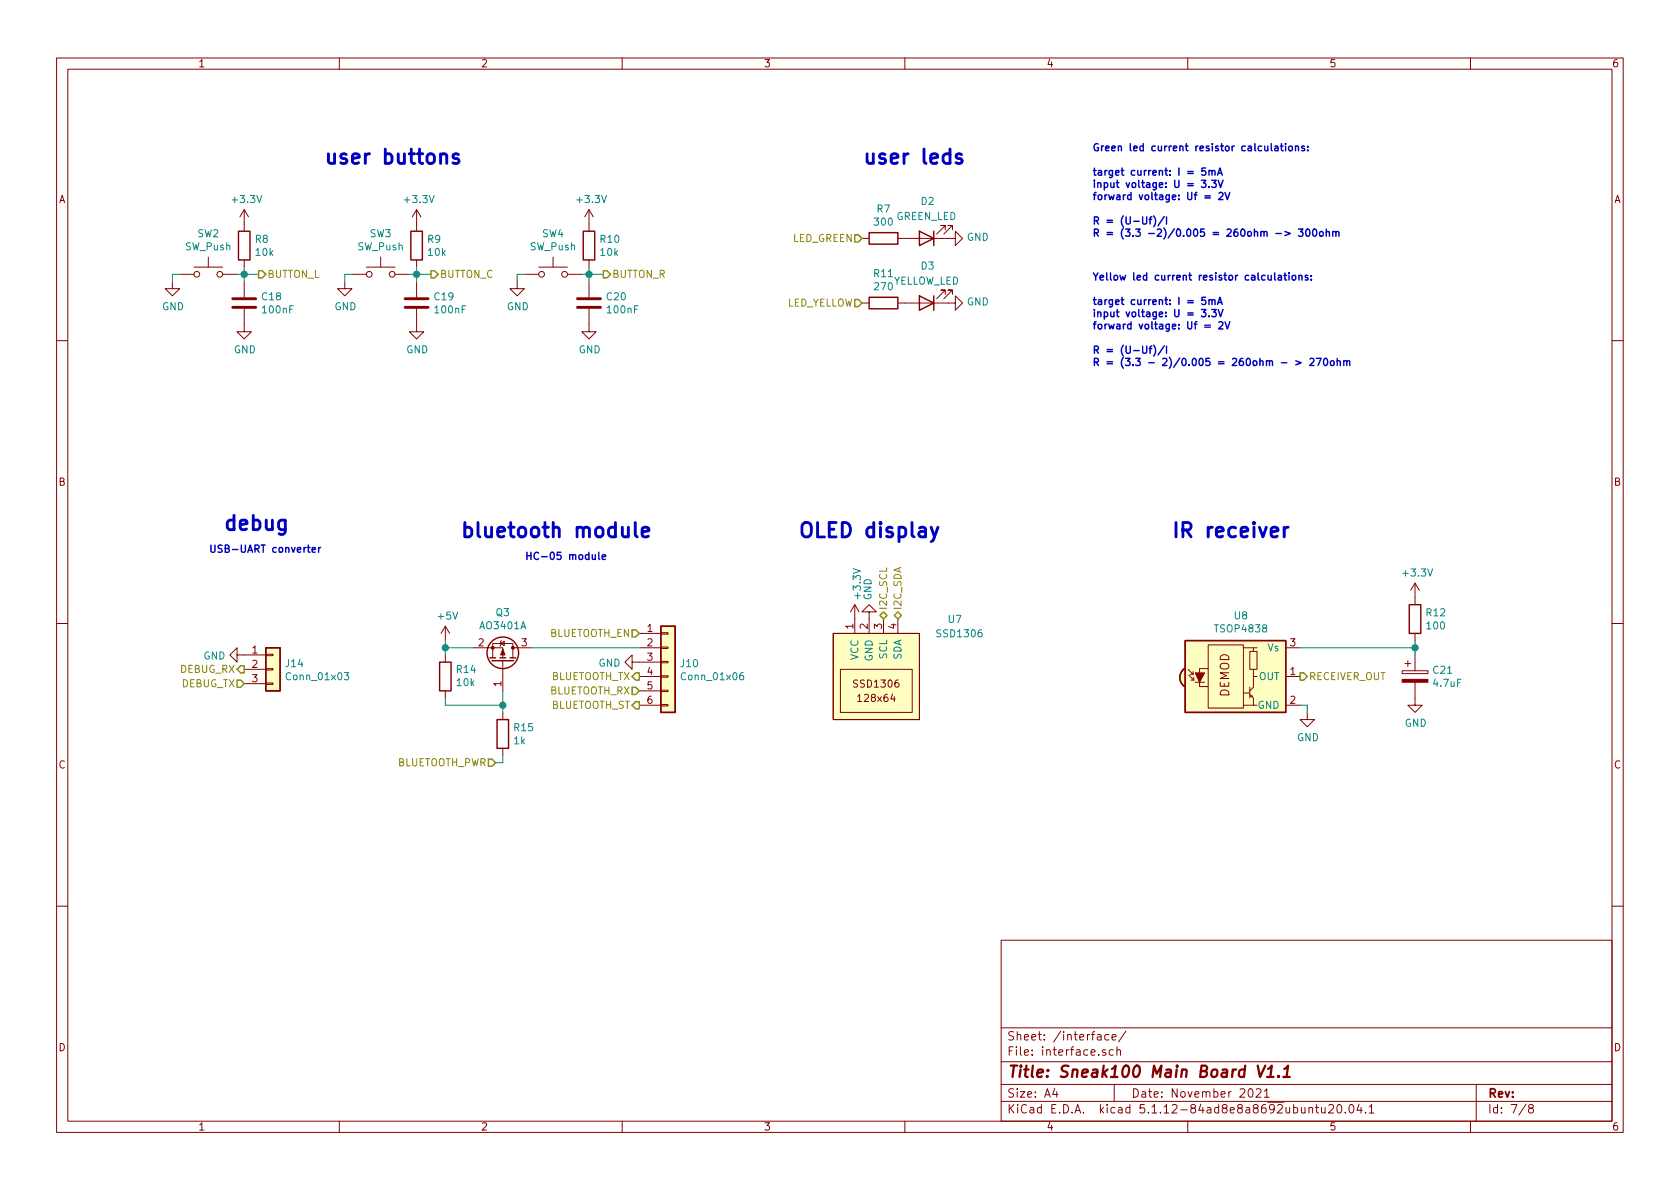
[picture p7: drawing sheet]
EESchema Schematic File Version 4
EELAYER 30 0
EELAYER END
$Descr A4 11693 8268
encoding utf-8
Sheet 7 8
Title "Sneak100 Main Board V1.1"
Date "November 2021"
Rev ""
Comp ""
Comment1 ""
Comment2 ""
Comment3 ""
Comment4 ""
$EndDescr
$Comp
L Switch:SW_Push SW2
U 1 1
P 1450 1900
F 0 "SW2" H 1450 2185 50  0000 C CNN
F 1 "SW_Push" H 1450 2094 50  0000 C CNN
F 2 "Button_Switch_SMD:SW_Push_1P1T_NO_6x6mm_H9.5mm" H 1450 2100 50  0001 C CNN
F 3 "~" H 1450 2100 50  0001 C CNN
	1    1450 1900
	1    0    0    -1  
$EndComp
$Comp
L Device:R R8
U 1 1
P 1700 1700
F 0 "R8" H 1770 1746 50  0000 L CNN
F 1 "10k" H 1770 1655 50  0000 L CNN
F 2 "Resistor_SMD:R_0603_1608Metric" V 1630 1700 50  0001 C CNN
F 3 "~" H 1700 1700 50  0001 C CNN
	1    1700 1700
	1    0    0    -1  
$EndComp
$Comp
L power:+3.3V #PWR061
U 1 1
P 1700 1550
F 0 "#PWR061" H 1700 1400 50  0001 C CNN
F 1 "+3.3V" H 1715 1723 50  0000 C CNN
F 2 "" H 1700 1550 50  0001 C CNN
F 3 "" H 1700 1550 50  0001 C CNN
	1    1700 1550
	1    0    0    -1  
$EndComp
$Comp
L power:GND #PWR065
U 1 1
P 1200 1950
F 0 "#PWR065" H 1200 1700 50  0001 C CNN
F 1 "GND" H 1205 1777 50  0000 C CNN
F 2 "" H 1200 1950 50  0001 C CNN
F 3 "" H 1200 1950 50  0001 C CNN
	1    1200 1950
	1    0    0    -1  
$EndComp
$Comp
L Device:C C18
U 1 1
P 1700 2100
F 0 "C18" H 1815 2146 50  0000 L CNN
F 1 "100nF" H 1815 2055 50  0000 L CNN
F 2 "Capacitor_SMD:C_0603_1608Metric" H 1738 1950 50  0001 C CNN
F 3 "~" H 1700 2100 50  0001 C CNN
	1    1700 2100
	1    0    0    -1  
$EndComp
$Comp
L power:GND #PWR069
U 1 1
P 1700 2250
F 0 "#PWR069" H 1700 2000 50  0001 C CNN
F 1 "GND" H 1705 2077 50  0000 C CNN
F 2 "" H 1700 2250 50  0001 C CNN
F 3 "" H 1700 2250 50  0001 C CNN
	1    1700 2250
	1    0    0    -1  
$EndComp
Wire Wire Line
	1250 1900 1200 1900
Wire Wire Line
	1200 1900 1200 1950
Wire Wire Line
	1650 1900 1700 1900
Wire Wire Line
	1700 1900 1700 1950
Wire Wire Line
	1700 1900 1700 1850
Connection ~ 1700 1900
Wire Wire Line
	1700 1900 1800 1900
Text HLabel 1800 1900 2    50   Output ~ 0
BUTTON_L
$Comp
L Device:LED D2
U 1 1
P 6450 1650
F 0 "D2" H 6443 1395 50  0000 C CNN
F 1 "GREEN_LED" H 6450 1500 50  0000 C CNN
F 2 "LED_SMD:LED_0603_1608Metric" H 6450 1650 50  0001 C CNN
F 3 "~" H 6450 1650 50  0001 C CNN
	1    6450 1650
	-1   0    0    1   
$EndComp
$Comp
L Device:R R7
U 1 1
P 6150 1650
F 0 "R7" V 5943 1650 50  0000 C CNN
F 1 "300" V 6034 1650 50  0000 C CNN
F 2 "Resistor_SMD:R_0603_1608Metric" V 6080 1650 50  0001 C CNN
F 3 "~" H 6150 1650 50  0001 C CNN
	1    6150 1650
	0    1    1    0   
$EndComp
$Comp
L power:GND #PWR064
U 1 1
P 6600 1650
F 0 "#PWR064" H 6600 1400 50  0001 C CNN
F 1 "GND" V 6605 1522 50  0000 R CNN
F 2 "" H 6600 1650 50  0001 C CNN
F 3 "" H 6600 1650 50  0001 C CNN
	1    6600 1650
	0    -1   -1   0   
$EndComp
Text HLabel 6000 1650 0    50   Input ~ 0
LED_GREEN
Text Notes 7600 1650 0    50   ~ 10
Green led current resistor calculations:\n\ntarget current: I = 5mA\ninput voltage: U = 3.3V\nforward voltage: Uf = 2V\n\nR = (U-Uf)/I\nR = (3.3 -2)/0.005 = 260ohm -> 300ohm
Text Notes 2250 1150 0    100  ~ 20
user buttons
Text Notes 6000 1150 0    100  ~ 20
user leds
Text Notes 3200 3750 0    100  ~ 20
bluetooth module
$Comp
L Connector_Generic:Conn_01x06 J10
U 1 1
P 4650 4600
F 0 "J10" H 4730 4592 50  0000 L CNN
F 1 "Conn_01x06" H 4730 4501 50  0000 L CNN
F 2 "Connector_PinSocket_2.54mm:PinSocket_1x06_P2.54mm_Vertical" H 4650 4600 50  0001 C CNN
F 3 "~" H 4650 4600 50  0001 C CNN
	1    4650 4600
	1    0    0    -1  
$EndComp
Text HLabel 4450 4800 0    50   Input ~ 0
BLUETOOTH_RX
Text HLabel 4450 4700 0    50   Output ~ 0
BLUETOOTH_TX
$Comp
L power:GND #PWR076
U 1 1
P 4450 4600
F 0 "#PWR076" H 4450 4350 50  0001 C CNN
F 1 "GND" V 4455 4472 50  0000 R CNN
F 2 "" H 4450 4600 50  0001 C CNN
F 3 "" H 4450 4600 50  0001 C CNN
	1    4450 4600
	0    1    1    0   
$EndComp
Text Notes 5550 3750 0    100  ~ 20
OLED display
Text HLabel 6250 4300 1    50   BiDi ~ 0
I2C_SDA
Text HLabel 6150 4300 1    50   BiDi ~ 0
I2C_SCL
Text Notes 8150 3750 0    100  ~ 20
IR receiver
$Comp
L Sneak100_kicad:TSOP4838 U8
U 1 1
P 8600 4700
F 0 "U8" H 8638 5125 50  0000 C CNN
F 1 "TSOP4838" H 8638 5034 50  0000 C CNN
F 2 "Connector_PinHeader_2.54mm:PinHeader_1x03_P2.54mm_Vertical" H 8600 5050 50  0001 C CNN
F 3 "" H 8600 5050 50  0001 C CNN
	1    8600 4700
	1    0    0    -1  
$EndComp
$Comp
L power:GND #PWR078
U 1 1
P 9100 4950
F 0 "#PWR078" H 9100 4700 50  0001 C CNN
F 1 "GND" H 9105 4777 50  0000 C CNN
F 2 "" H 9100 4950 50  0001 C CNN
F 3 "" H 9100 4950 50  0001 C CNN
	1    9100 4950
	1    0    0    -1  
$EndComp
$Comp
L Device:CP C21
U 1 1
P 9850 4700
F 0 "C21" H 9968 4746 50  0000 L CNN
F 1 "4.7uF" H 9968 4655 50  0000 L CNN
F 2 "Capacitor_Tantalum_SMD:CP_EIA-3216-18_Kemet-A" H 9888 4550 50  0001 C CNN
F 3 "~" H 9850 4700 50  0001 C CNN
	1    9850 4700
	1    0    0    -1  
$EndComp
$Comp
L power:GND #PWR077
U 1 1
P 9850 4850
F 0 "#PWR077" H 9850 4600 50  0001 C CNN
F 1 "GND" H 9855 4677 50  0000 C CNN
F 2 "" H 9850 4850 50  0001 C CNN
F 3 "" H 9850 4850 50  0001 C CNN
	1    9850 4850
	1    0    0    -1  
$EndComp
$Comp
L Device:R R12
U 1 1
P 9850 4300
F 0 "R12" H 9920 4346 50  0000 L CNN
F 1 "100" H 9920 4255 50  0000 L CNN
F 2 "Resistor_SMD:R_0603_1608Metric" V 9780 4300 50  0001 C CNN
F 3 "~" H 9850 4300 50  0001 C CNN
	1    9850 4300
	1    0    0    -1  
$EndComp
$Comp
L power:+3.3V #PWR072
U 1 1
P 9850 4150
F 0 "#PWR072" H 9850 4000 50  0001 C CNN
F 1 "+3.3V" H 9865 4323 50  0000 C CNN
F 2 "" H 9850 4150 50  0001 C CNN
F 3 "" H 9850 4150 50  0001 C CNN
	1    9850 4150
	1    0    0    -1  
$EndComp
Wire Wire Line
	9050 4900 9100 4900
Wire Wire Line
	9100 4900 9100 4950
Text HLabel 9050 4700 2    50   Output ~ 0
RECEIVER_OUT
$Comp
L Switch:SW_Push SW3
U 1 1
P 2650 1900
F 0 "SW3" H 2650 2185 50  0000 C CNN
F 1 "SW_Push" H 2650 2094 50  0000 C CNN
F 2 "Button_Switch_SMD:SW_Push_1P1T_NO_6x6mm_H9.5mm" H 2650 2100 50  0001 C CNN
F 3 "~" H 2650 2100 50  0001 C CNN
	1    2650 1900
	1    0    0    -1  
$EndComp
$Comp
L Device:R R9
U 1 1
P 2900 1700
F 0 "R9" H 2970 1746 50  0000 L CNN
F 1 "10k" H 2970 1655 50  0000 L CNN
F 2 "Resistor_SMD:R_0603_1608Metric" V 2830 1700 50  0001 C CNN
F 3 "~" H 2900 1700 50  0001 C CNN
	1    2900 1700
	1    0    0    -1  
$EndComp
$Comp
L power:+3.3V #PWR062
U 1 1
P 2900 1550
F 0 "#PWR062" H 2900 1400 50  0001 C CNN
F 1 "+3.3V" H 2915 1723 50  0000 C CNN
F 2 "" H 2900 1550 50  0001 C CNN
F 3 "" H 2900 1550 50  0001 C CNN
	1    2900 1550
	1    0    0    -1  
$EndComp
$Comp
L power:GND #PWR066
U 1 1
P 2400 1950
F 0 "#PWR066" H 2400 1700 50  0001 C CNN
F 1 "GND" H 2405 1777 50  0000 C CNN
F 2 "" H 2400 1950 50  0001 C CNN
F 3 "" H 2400 1950 50  0001 C CNN
	1    2400 1950
	1    0    0    -1  
$EndComp
$Comp
L Device:C C19
U 1 1
P 2900 2100
F 0 "C19" H 3015 2146 50  0000 L CNN
F 1 "100nF" H 3015 2055 50  0000 L CNN
F 2 "Capacitor_SMD:C_0603_1608Metric" H 2938 1950 50  0001 C CNN
F 3 "~" H 2900 2100 50  0001 C CNN
	1    2900 2100
	1    0    0    -1  
$EndComp
$Comp
L power:GND #PWR070
U 1 1
P 2900 2250
F 0 "#PWR070" H 2900 2000 50  0001 C CNN
F 1 "GND" H 2905 2077 50  0000 C CNN
F 2 "" H 2900 2250 50  0001 C CNN
F 3 "" H 2900 2250 50  0001 C CNN
	1    2900 2250
	1    0    0    -1  
$EndComp
Wire Wire Line
	2450 1900 2400 1900
Wire Wire Line
	2400 1900 2400 1950
Wire Wire Line
	2850 1900 2900 1900
Wire Wire Line
	2900 1900 2900 1950
Wire Wire Line
	2900 1900 2900 1850
Connection ~ 2900 1900
Wire Wire Line
	2900 1900 3000 1900
Text HLabel 3000 1900 2    50   Output ~ 0
BUTTON_C
$Comp
L Switch:SW_Push SW4
U 1 1
P 3850 1900
F 0 "SW4" H 3850 2185 50  0000 C CNN
F 1 "SW_Push" H 3850 2094 50  0000 C CNN
F 2 "Button_Switch_SMD:SW_Push_1P1T_NO_6x6mm_H9.5mm" H 3850 2100 50  0001 C CNN
F 3 "~" H 3850 2100 50  0001 C CNN
	1    3850 1900
	1    0    0    -1  
$EndComp
$Comp
L Device:R R10
U 1 1
P 4100 1700
F 0 "R10" H 4170 1746 50  0000 L CNN
F 1 "10k" H 4170 1655 50  0000 L CNN
F 2 "Resistor_SMD:R_0603_1608Metric" V 4030 1700 50  0001 C CNN
F 3 "~" H 4100 1700 50  0001 C CNN
	1    4100 1700
	1    0    0    -1  
$EndComp
$Comp
L power:+3.3V #PWR063
U 1 1
P 4100 1550
F 0 "#PWR063" H 4100 1400 50  0001 C CNN
F 1 "+3.3V" H 4115 1723 50  0000 C CNN
F 2 "" H 4100 1550 50  0001 C CNN
F 3 "" H 4100 1550 50  0001 C CNN
	1    4100 1550
	1    0    0    -1  
$EndComp
$Comp
L power:GND #PWR067
U 1 1
P 3600 1950
F 0 "#PWR067" H 3600 1700 50  0001 C CNN
F 1 "GND" H 3605 1777 50  0000 C CNN
F 2 "" H 3600 1950 50  0001 C CNN
F 3 "" H 3600 1950 50  0001 C CNN
	1    3600 1950
	1    0    0    -1  
$EndComp
$Comp
L Device:C C20
U 1 1
P 4100 2100
F 0 "C20" H 4215 2146 50  0000 L CNN
F 1 "100nF" H 4215 2055 50  0000 L CNN
F 2 "Capacitor_SMD:C_0603_1608Metric" H 4138 1950 50  0001 C CNN
F 3 "~" H 4100 2100 50  0001 C CNN
	1    4100 2100
	1    0    0    -1  
$EndComp
$Comp
L power:GND #PWR071
U 1 1
P 4100 2250
F 0 "#PWR071" H 4100 2000 50  0001 C CNN
F 1 "GND" H 4105 2077 50  0000 C CNN
F 2 "" H 4100 2250 50  0001 C CNN
F 3 "" H 4100 2250 50  0001 C CNN
	1    4100 2250
	1    0    0    -1  
$EndComp
Wire Wire Line
	3650 1900 3600 1900
Wire Wire Line
	3600 1900 3600 1950
Wire Wire Line
	4050 1900 4100 1900
Wire Wire Line
	4100 1900 4100 1950
Wire Wire Line
	4100 1900 4100 1850
Connection ~ 4100 1900
Wire Wire Line
	4100 1900 4200 1900
Text HLabel 4200 1900 2    50   Output ~ 0
BUTTON_R
$Comp
L power:+3.3V #PWR073
U 1 1
P 5950 4300
F 0 "#PWR073" H 5950 4150 50  0001 C CNN
F 1 "+3.3V" V 5965 4428 50  0000 L CNN
F 2 "" H 5950 4300 50  0001 C CNN
F 3 "" H 5950 4300 50  0001 C CNN
	1    5950 4300
	1    0    0    -1  
$EndComp
$Comp
L power:GND #PWR074
U 1 1
P 6050 4300
F 0 "#PWR074" H 6050 4050 50  0001 C CNN
F 1 "GND" V 6055 4172 50  0000 R CNN
F 2 "" H 6050 4300 50  0001 C CNN
F 3 "" H 6050 4300 50  0001 C CNN
	1    6050 4300
	-1   0    0    1   
$EndComp
$Comp
L Device:LED D3
U 1 1
P 6450 2100
F 0 "D3" H 6443 1845 50  0000 C CNN
F 1 "YELLOW_LED" H 6450 1950 50  0000 C CNN
F 2 "LED_SMD:LED_0603_1608Metric" H 6450 2100 50  0001 C CNN
F 3 "~" H 6450 2100 50  0001 C CNN
	1    6450 2100
	-1   0    0    1   
$EndComp
$Comp
L Device:R R11
U 1 1
P 6150 2100
F 0 "R11" V 5943 2100 50  0000 C CNN
F 1 "270" V 6034 2100 50  0000 C CNN
F 2 "Resistor_SMD:R_0603_1608Metric" V 6080 2100 50  0001 C CNN
F 3 "~" H 6150 2100 50  0001 C CNN
	1    6150 2100
	0    1    1    0   
$EndComp
$Comp
L power:GND #PWR068
U 1 1
P 6600 2100
F 0 "#PWR068" H 6600 1850 50  0001 C CNN
F 1 "GND" V 6605 1972 50  0000 R CNN
F 2 "" H 6600 2100 50  0001 C CNN
F 3 "" H 6600 2100 50  0001 C CNN
	1    6600 2100
	0    -1   -1   0   
$EndComp
Text HLabel 6000 2100 0    50   Input ~ 0
LED_YELLOW
Text Notes 7600 2550 0    50   ~ 10
Yellow led current resistor calculations:\n\ntarget current: I = 5mA\ninput voltage: U = 3.3V\nforward voltage: Uf = 2V\n\nR = (U-Uf)/I\nR = (3.3 - 2)/0.005 = 260ohm - > 270ohm
Text Notes 3650 3900 0    50   ~ 10
HC-05 module
$Comp
L Sneak100_kicad:SSD1306 U7
U 1 1
P 6100 4650
F 0 "U7" H 6700 5000 50  0000 R CNN
F 1 "SSD1306" H 6850 4900 50  0000 R CNN
F 2 "sneak100_lib:SSD1306_module_screw" H 5950 4600 50  0001 C CNN
F 3 "" H 5950 4600 50  0001 C CNN
	1    6100 4650
	1    0    0    -1  
$EndComp
Wire Wire Line
	9850 4450 9850 4500
Wire Wire Line
	9050 4500 9850 4500
Connection ~ 9850 4500
Wire Wire Line
	9850 4500 9850 4550
Text HLabel 4450 4400 0    50   Input ~ 0
BLUETOOTH_EN
Text HLabel 4450 4900 0    50   Output ~ 0
BLUETOOTH_ST
$Comp
L power:GND #PWR0115
U 1 1
P 1700 4550
F 0 "#PWR0115" H 1700 4300 50  0001 C CNN
F 1 "GND" V 1705 4422 50  0000 R CNN
F 2 "" H 1700 4550 50  0001 C CNN
F 3 "" H 1700 4550 50  0001 C CNN
	1    1700 4550
	0    1    1    0   
$EndComp
Text HLabel 1700 4750 0    50   Input ~ 0
DEBUG_TX
Text HLabel 1700 4650 0    50   Output ~ 0
DEBUG_RX
Text Notes 1550 3700 0    100  ~ 20
debug
Text Notes 1450 3850 0    50   ~ 10
USB-UART converter
Text HLabel 3450 5300 0    50   Input ~ 0
BLUETOOTH_PWR
$Comp
L Device:R R15
U 1 1
P 3500 5100
F 0 "R15" H 3570 5146 50  0000 L CNN
F 1 "1k" H 3570 5055 50  0000 L CNN
F 2 "Resistor_SMD:R_0603_1608Metric" V 3430 5100 50  0001 C CNN
F 3 "~" H 3500 5100 50  0001 C CNN
	1    3500 5100
	1    0    0    -1  
$EndComp
$Comp
L power:+5V #PWR0116
U 1 1
P 3100 4450
F 0 "#PWR0116" H 3100 4300 50  0001 C CNN
F 1 "+5V" H 3115 4623 50  0000 C CNN
F 2 "" H 3100 4450 50  0001 C CNN
F 3 "" H 3100 4450 50  0001 C CNN
	1    3100 4450
	1    0    0    -1  
$EndComp
$Comp
L Transistor_FET:AO3401A Q3
U 1 1
P 3500 4600
F 0 "Q3" V 3842 4600 50  0000 C CNN
F 1 "AO3401A" V 3751 4600 50  0000 C CNN
F 2 "Package_TO_SOT_SMD:SOT-23" H 3700 4525 50  0001 L CIN
F 3 "http://www.aosmd.com/pdfs/datasheet/AO3401A.pdf" H 3500 4600 50  0001 L CNN
	1    3500 4600
	0    1    -1   0   
$EndComp
Wire Wire Line
	3700 4500 4450 4500
$Comp
L Device:R R14
U 1 1
P 3100 4700
F 0 "R14" H 3030 4654 50  0000 R CNN
F 1 "10k" H 3030 4745 50  0000 R CNN
F 2 "Resistor_SMD:R_0603_1608Metric" V 3030 4700 50  0001 C CNN
F 3 "~" H 3100 4700 50  0001 C CNN
	1    3100 4700
	-1   0    0    1   
$EndComp
Wire Wire Line
	3100 4500 3100 4450
Wire Wire Line
	3300 4500 3100 4500
Wire Wire Line
	3100 4500 3100 4550
Connection ~ 3100 4500
Wire Wire Line
	3100 4850 3100 4900
Wire Wire Line
	3100 4900 3500 4900
Wire Wire Line
	3500 4900 3500 4950
Wire Wire Line
	3500 4900 3500 4800
Connection ~ 3500 4900
Wire Wire Line
	3450 5300 3500 5300
Wire Wire Line
	3500 5300 3500 5250
$Comp
L Connector_Generic:Conn_01x03 J14
U 1 1
P 1900 4650
F 0 "J14" H 1980 4692 50  0000 L CNN
F 1 "Conn_01x03" H 1980 4601 50  0000 L CNN
F 2 "Connector_PinSocket_2.54mm:PinSocket_1x03_P2.54mm_Vertical" H 1900 4650 50  0001 C CNN
F 3 "~" H 1900 4650 50  0001 C CNN
	1    1900 4650
	1    0    0    -1  
$EndComp
$EndSCHEMATC
